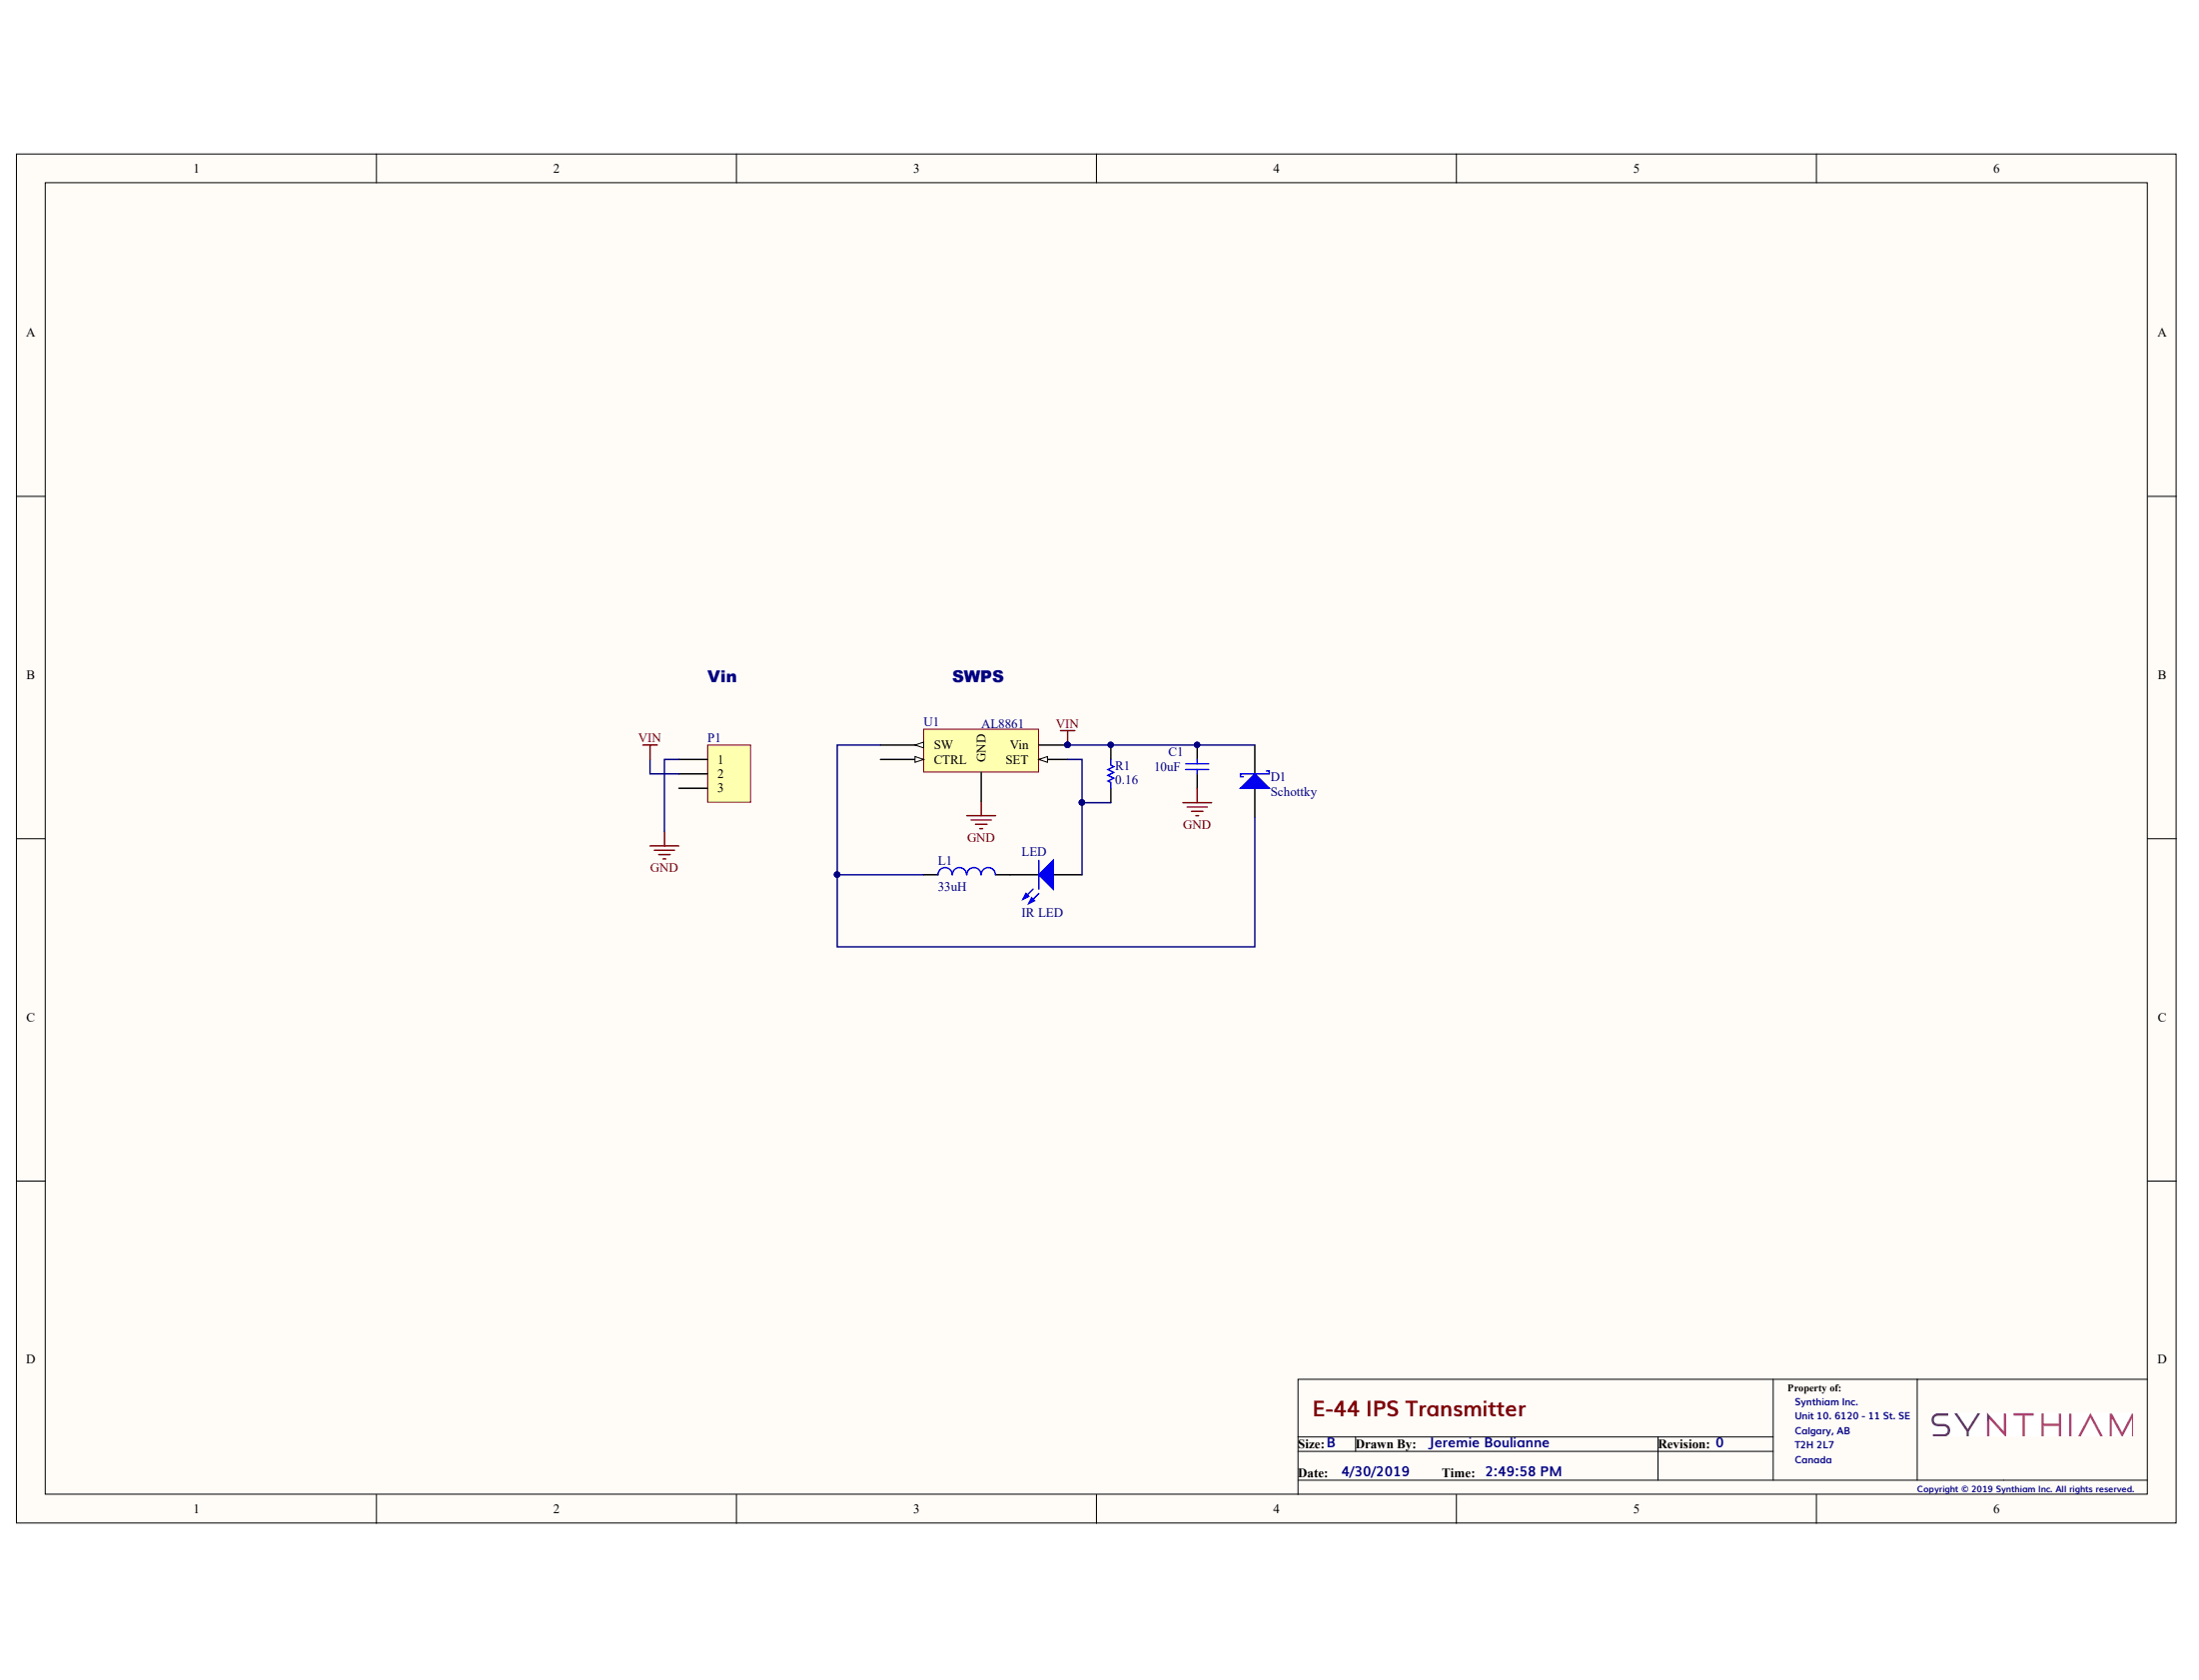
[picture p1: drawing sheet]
# Altium schematic sheet E-44 IPS TX.SchDoc: E-44 IPS Transmitter
size B; DrawnBy: Jeremie Boulianne; Organization: Synthiam Inc.; Address1: Unit 10. 6120 - 11 St. SE; Address2: Calgary, AB; Address3: T2H 2L7; Address4: Canada; Revision: 0

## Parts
C1  10uF  [0603 TIGHT]
D1  Schottky  [DIODE SOD-123]
L1  value 33uH  [IND SMD LRG]  (hidden comment: Ferrite)
LED  IR LED  [IR LED]
P1  Header 3  [JST-PH 3-pin SMD]  (value not drawn)
R1  value 0.16  [0603 tight]  (hidden comment: Res1)
U1  AL8861  [SOT-25 new]

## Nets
GND: C1.1 P1.1 U1.3(GND)
VIN: C1.2 D1.2(K) P1.2 R1.2 U1.2(Vin)
NetD1_1: D1.1(A) L1.1 U1.5(SW)
NetL1_2: L1.2 LED.2(K)
NetLED_1: LED.1(A) R1.1 U1.1(SET)

Not connected (* = marked no-connect by the designer): P1 3*; U1 4(CTRL)*

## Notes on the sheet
- Vin
- SWPS
